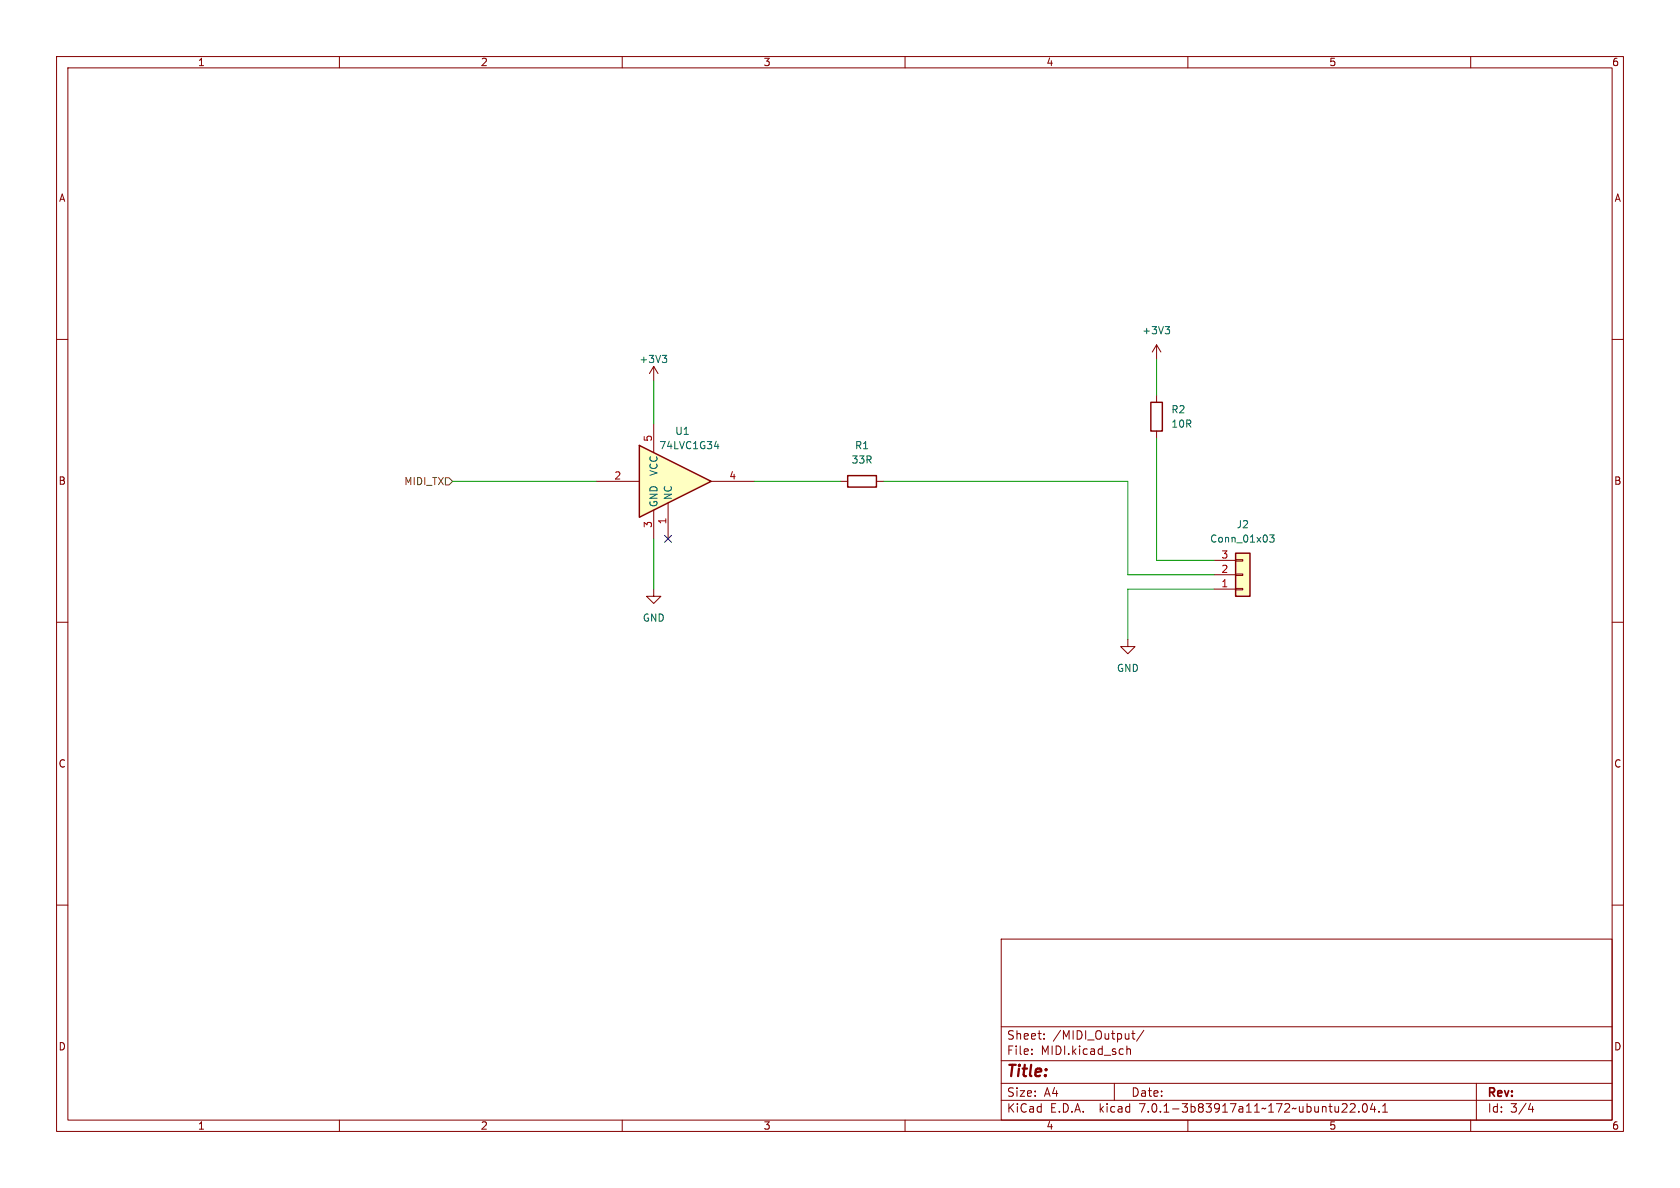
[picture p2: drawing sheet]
<svg xmlns="http://www.w3.org/2000/svg" width="297mm" height="210mm" viewBox="0 0 297 210" stroke-linecap="round" stroke-linejoin="round" font-family="sans-serif">
<g fill="none" stroke="#840000" stroke-width=".18">
<path d="M10 10h277v190h-277zM12 12h273v186h-273zM60 10v2M110 10v2M160 10v2M210 10v2M260 10v2M10 60h2M285 60h2M115.6 64.8l-.8 1.2M115.6 64.8v2.5M115.6 64.8l.7 1.2"/>
<path d="M204.5 61v2.5M204.5 69.9v1.2M204.5 76.2v1.3M204.5 61l-.8 1.2M204.5 61l.7 1.2M148.6 85.1h1.3M154.9 85.1h1.3M214.6 99.1h3.8M218.4 98.9h1.3v.3h-1.3zM10 110h2M115.6 104.1v1.3h1.2l-1.2 1.3-1.3-1.3h1.3M214.6 104.1h3.8"/>
<path d="M214.6 101.6h3.8M218.4 101.5h1.3v.2h-1.3zM218.4 104h1.3v.3h-1.3zM285 110h2M10 160h2M285 160h2M177 166h108v32h-108zM60 198v2M110 198v2M160 198v2M177 194.5h108M177 191.5h108"/>
<path d="M177 187.5h108M177 181.5h108M182.4 186.3v.1M182.4 185.5v.1M184.6 183.6v.1M184.6 182.8v.1M197 191.5v3M199.2 184.9v1.5M199.2 185.5l.2-.1 .4 .1 .1 .9M200.1 182.7h.5M200.3 182.2v1.3l.3 .2M202.2 182.1l-1.3 2"/>
<path d="M210 198v2M237.2 196.6h.9M238.1 195.2v.5M238.7 195.2l.6-.1 .2 .1 .1 .3-1 1.1h1M240.2 196.5v.1M241.1 195.2l.1-.1a.81 .81 0 0 1 .6 .6 .81 .81 0 0 1-.3 .8l-.1 .1a.81 .81 0 0 1-.6-.6 .81 .81 0 0 1 .3-.8zM242.6 195l-.3 1.1h.9M243 195.6v1M243.8 196.5v.1M244.4 196.6h.9M244.4 195.5l.5-.4v1.5M260 198v2"/>
<path d="M261 191.5v6.5M270.2 196.1h.9M270.9 195.6v1"/>
</g>
<path d="M206 57.7h.8l-.5 .5M206.5 58.2l.3 .3v.3l-.3 .2M117.1 62.8h.8l-.5 .5M117.6 63.3l.3 .2v.3l-.3 .3M224.5 94.6h.7l-.4 .5 .4 .1v.5l-.2 .1-.5-.1" fill="none" stroke="#006464" stroke-width=".18"/>
<path d="M203.5 71.1h2v5.1h-2zM149.9 84.1h5v2h-5zM218.4 97.8h2.6v7.6h-2.6z" fill="none" stroke="#840000" stroke-width=".25"/>
<path d="M218.4 97.8h2.6v7.6h-2.6z" fill="#ffffc2" stroke="#ffffc2" stroke-width=".18"/>
<path d="M113 78.7l12.7 6.4-12.7 6.3z" fill="#ffffc2"/>
<path d="M113 78.7l12.7 6.4-12.7 6.3z" fill="none" stroke="#840000" stroke-width=".25"/>
<path d="M115.6 74.9v5.1M105.4 85.1h7.6M115.6 90.2v5.1M118.1 88.9v6.4M125.7 85.1h7.6M199.4 113v1.3h1.3l-1.3 1.3-1.3-1.3h1.3" fill="none" stroke="#840000" stroke-width=".18"/>
<path d="M126.3 78.9h.8M126.9 78.5v.8" fill="none" stroke="#006464" stroke-width=".18"/>
<path d="M78.7 84.5h.7l.6 .6-.6 .6h-.7z" fill="none" stroke="#725600" stroke-width=".18"/>
<path d="M115.6 67.3v7.6M204.5 77.5v21.6h10.1M204.5 63.5v6.4M80 85.1h25.4M115.6 95.3v8.8M133.3 85.1h15.3M156.2 85.1h43.2v16.5h15.2M214.6 104.1h-15.2v8.9" fill="none" stroke="#009600" stroke-width=".18"/>
<path d="M117.5 94.6l1.2 1.3M118.7 94.6l-1.2 1.3" fill="none" stroke="#000084" stroke-width=".18"/>
<text font-size="2.8" fill="#840000" x="178" y="190.8">Title:</text>
<g font-size="2.1" fill="#840000">
<text x="178" y="183.9">Sheet:</text>
<text x="186.2" y="183.9">/MIDI_Output/</text>
<text x="178" y="186.6">File:</text>
<text x="184" y="186.6">MIDI.kicad_sch</text>
<text x="178" y="196.8">KiCad</text>
<text x="178" y="194">Size:</text>
<text x="184.6" y="194">A4</text>
<text x="185.7" y="196.8">E.D.A.</text>
<text x="194.4" y="196.8">kicad</text>
<text x="200" y="194">Date:</text>
<text x="201.5" y="196.8">7.0.1-3b83917a11~172~ubuntu22.04.1</text>
<text x="263" y="194.2">Rev:</text>
<text x="263" y="196.8">Id:</text>
<text x="267" y="196.8">3/4</text>
</g>
<g font-size="1.8" fill="#840000">
<text x="35" y="11.8">1</text>
<text x="85" y="11.8">2</text>
<text x="135" y="11.8">3</text>
<text x="185" y="11.8">4</text>
<text x="235" y="11.8">5</text>
<text x="285" y="11.8">6</text>
<text x="10.4" y="35.8">A</text>
<text x="285.4" y="35.8">A</text>
<text x="10.3" y="85.8">B</text>
<text x="285.3" y="85.8">B</text>
<text x="10.3" y="135.8">C</text>
<text x="285.3" y="135.8">C</text>
<text x="10.3" y="185.8">D</text>
<text x="285.3" y="185.8">D</text>
<text x="35" y="199.8">1</text>
<text x="85" y="199.8">2</text>
<text x="135" y="199.8">3</text>
<text x="185" y="199.8">4</text>
<text x="235" y="199.8">5</text>
<text x="285" y="199.8">6</text>
</g>
<g font-size="1.8" fill="#006464">
<text x="201.9" y="59.2">+3V3</text>
<text x="113" y="64.3">+3V3</text>
<text x="119.3" y="77">U1</text>
<text x="207" y="73.2">R2</text>
<text x="207" y="75.8">10R</text>
<text x="116.5" y="79.6">74LVC1G34</text>
<text x="150.5" y="82.1">33R</text>
<text x="151.1" y="79.6">R1</text>
<text x="116.4" y="89.7" transform="rotate(-90 116.4 89.7)">GND</text>
<text x="116.4" y="84.3" transform="rotate(-90 116.4 84.3)">VCC</text>
<text x="118.9" y="88.4" transform="rotate(-90 118.9 88.4)">NC</text>
<text x="218.6" y="93.5">J2</text>
<text x="213.9" y="96.1">Conn_01x03</text>
<text x="113.6" y="110">GND</text>
<text x="197.4" y="118.9">GND</text>
</g>
<g font-size="1.8" fill="#a90000">
<text x="115.3" y="78.1" transform="rotate(-90 115.3 78.1)">5</text>
<text x="108.6" y="84.8">2</text>
<text x="128.9" y="84.8">4</text>
<text x="115.3" y="93.4" transform="rotate(-90 115.3 93.4)">3</text>
<text x="117.9" y="92.7" transform="rotate(-90 117.9 92.7)">1</text>
<text x="215.9" y="101.3">2</text>
<text x="215.9" y="98.8">3</text>
<text x="215.9" y="103.9">1</text>
</g>
<text font-size="1.8" fill="#725600" x="71.3" y="85.9">MIDI_TX</text>
</svg>
